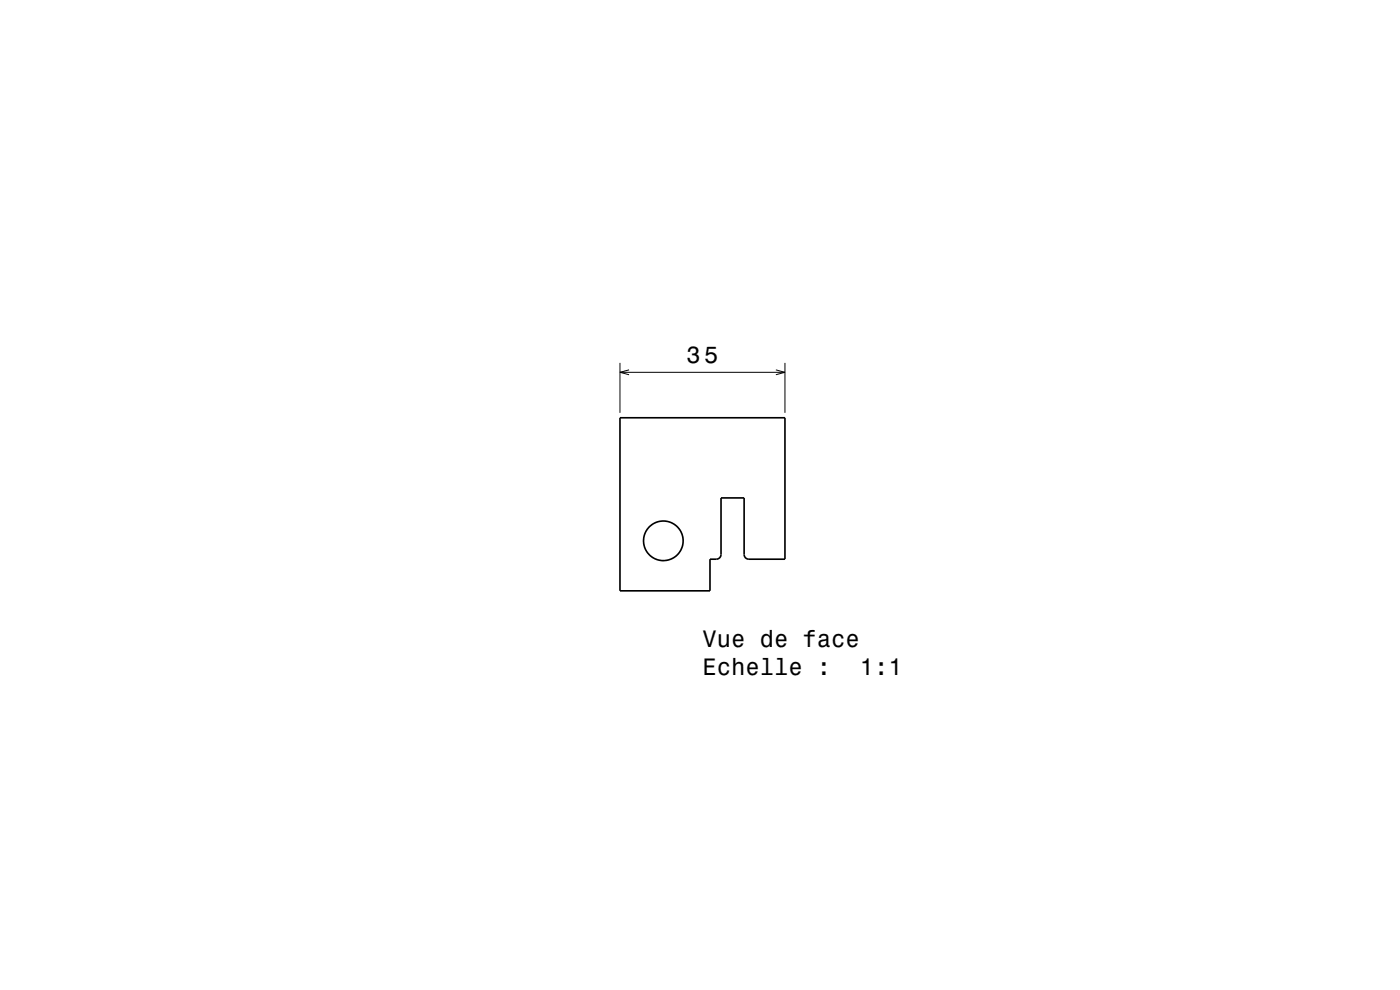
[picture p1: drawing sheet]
<svg xmlns="http://www.w3.org/2000/svg" width="297mm" height="210mm" viewBox="0 0 297 210" stroke-linecap="round" stroke-linejoin="round" font-family="sans-serif">
<path d="M131.5 77v10.6M131.5 79h35M133.5 78.5l-2 .5 2 .5M164.6 78.5l1.9 .5-1.9 .5M166.5 77v10.6" fill="none" stroke="#000" stroke-width=".21"/>
<g fill="none" stroke="#000" stroke-width=".35">
<path d="M131.5 88.6h35v30h-7.6l-.8-.3-.2-.7v-12h-4.9v12.1l-.2 .5-.4 .3-1.8 .1v6.7h-19.1z"/>
<circle cx="140.7" cy="114.7" r="4.2"/>
</g>
<g font-size="5">
<text x="145.6" y="77">35</text>
<text x="149" y="137.2">Vue de face</text>
<text x="149" y="143.2">Echelle :</text>
<text x="182.4" y="143.2">1:1</text>
</g>
</svg>
